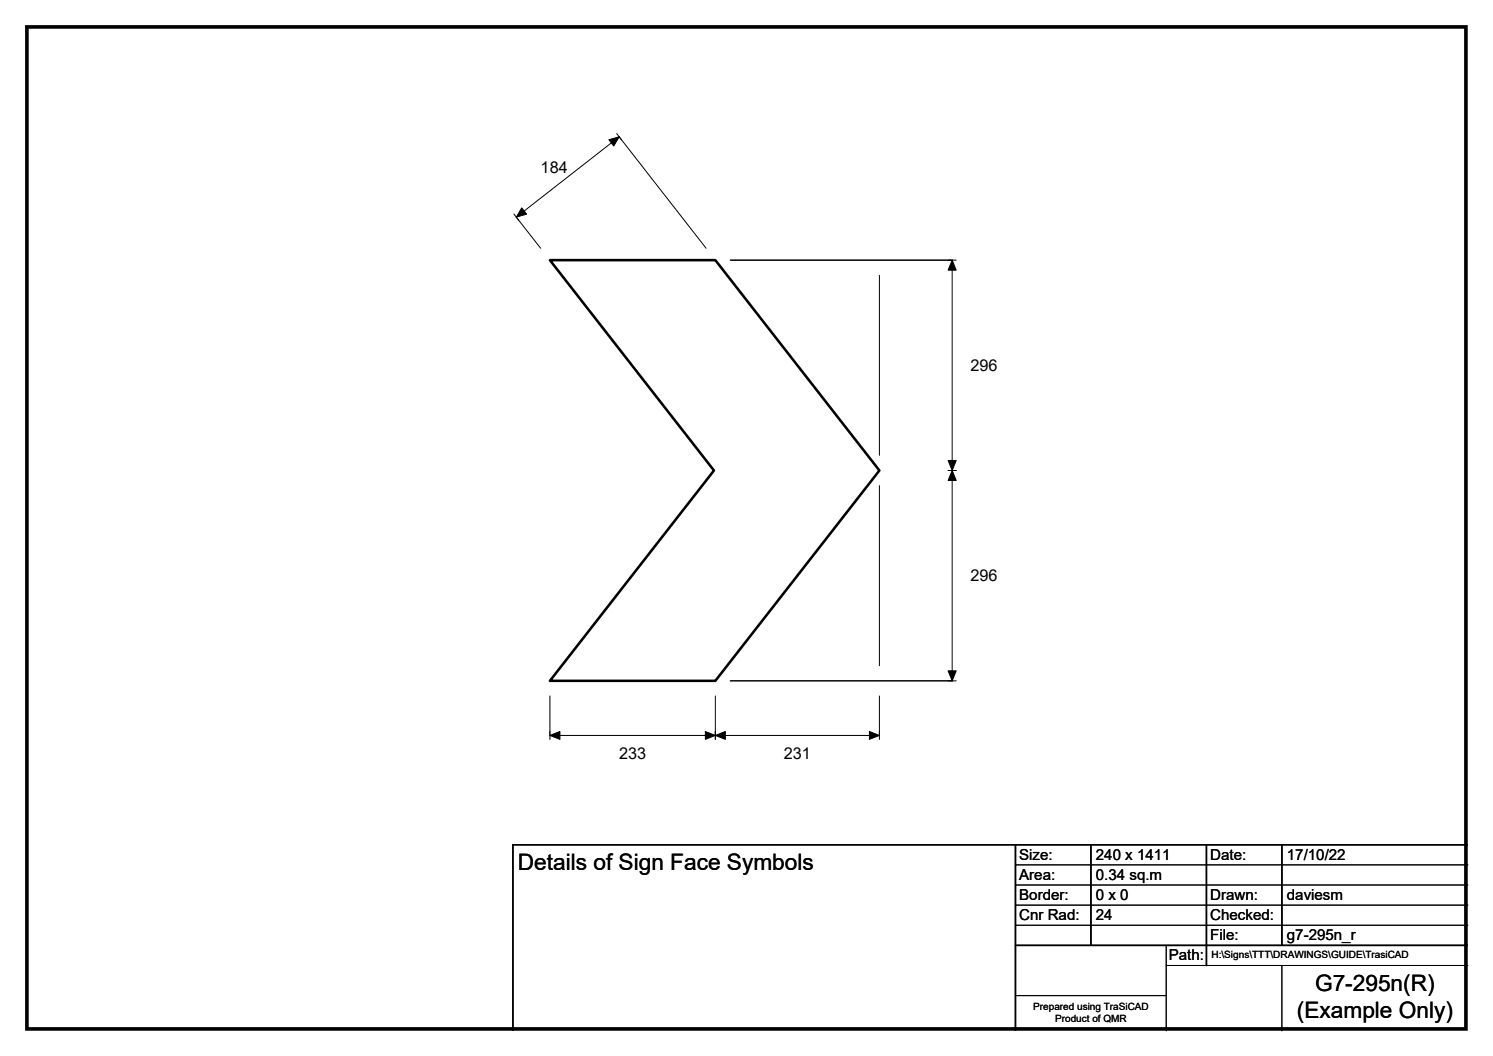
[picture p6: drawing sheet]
<svg xmlns="http://www.w3.org/2000/svg" width="297mm" height="210mm" viewBox="0 0 297 210" stroke-linecap="round" stroke-linejoin="round" font-family="sans-serif">
<path d="M145.3 51.7h44.1M145.3 135.4h44.1M202 168v37M217 168v20M240 168v24M255 168v20M292 168h-190v37M202 188h90" fill="none" stroke="#000" stroke-width=".3"/>
<g fill="none" stroke="#000" stroke-width=".2">
<path d="M122.7 26.6l1 1.2M102.2 42.5l1 1.3M107.6 49.4l-4.9-6.2 20.5-16 17.3 22.2M175 54.7v35.9M188.6 51.7h1.6M189.4 51.7v83.7M175 96.6v35.8M188.6 93.6h1.6M109.4 138.4v8.6M142.3 138.4v8.6M175 138.4v8.6M188.6 135.4h1.6"/>
<path d="M109.4 146.2h65.6M202 172h90M202 176h90M202 180h90M202 184h90M202 198h30M232 192h60M232 188v17M255 192v13"/>
</g>
<path d="M121.1 27.8l2.1-.6-1.1 1.8zM103.8 41.3l1 1.3-2.1 .6zM189.4 51.7l.8 2h-1.6zM188.6 91.6h1.6l-.8 2zM189.4 93.6l.8 1.9h-1.6zM188.6 133.4h1.6l-.8 2zM109.4 146.2l2-.7v1.5zM140.3 145.5l2 .7-2 .8zM142.3 146.2l2-.7v1.5zM173 145.5l2 .7-2 .8z" fill="#000" stroke="#000" stroke-width=".2"/>
<path d="M109.4 51.7h32.9l32.7 41.9-32.7 41.8h-32.9l32.6-41.8z" fill="none" stroke="#000" stroke-width=".51"/>
<path d="M5.4 5.4h286.3v199.2h-286.3z" fill="none" stroke="#000" stroke-width=".72"/>
<g font-size="4.5">
<text x="103" y="173">Details of Sign Face Symbols</text>
<text x="261.6" y="197.1">G7-295n(R)</text>
<text x="258" y="202.5">(Example Only)</text>
</g>
<g font-size="3.2">
<text x="107.6" y="34.5">184</text>
<text x="193.1" y="73.7">296</text>
<text x="193.1" y="115.5">296</text>
<text x="123.2" y="150.9">233</text>
<text x="156" y="150.9">231</text>
</g>
<g font-size="3">
<text x="202.8" y="170.9">Size:</text>
<text x="218" y="170.9">240 x 1411</text>
<text x="240.8" y="170.9">Date:</text>
<text x="256" y="170.9">17/10/22</text>
<text x="202.8" y="174.9">Area:</text>
<text x="202.8" y="178.9">Border:</text>
<text x="218" y="174.9">0.34 sq.m</text>
<text x="218" y="178.9">0 x 0</text>
<text x="240.8" y="178.9">Drawn:</text>
<text x="256" y="178.9">daviesm</text>
<text x="202.8" y="182.9">Cnr Rad:</text>
<text x="218" y="182.9">24</text>
<text x="240.8" y="182.9">Checked:</text>
<text x="232.5" y="190.9">Path:</text>
<text x="240.8" y="186.9">File:</text>
<text x="256" y="186.9">g7-295n_r</text>
</g>
<g font-size="2">
<text x="241" y="190.5">H:\Signs\TTT\DRAWINGS\GUIDE\TrasiCAD</text>
<text x="205.6" y="200.8">Prepared using TraSiCAD</text>
<text x="209.9" y="203.2">Product of QMR</text>
</g>
</svg>
